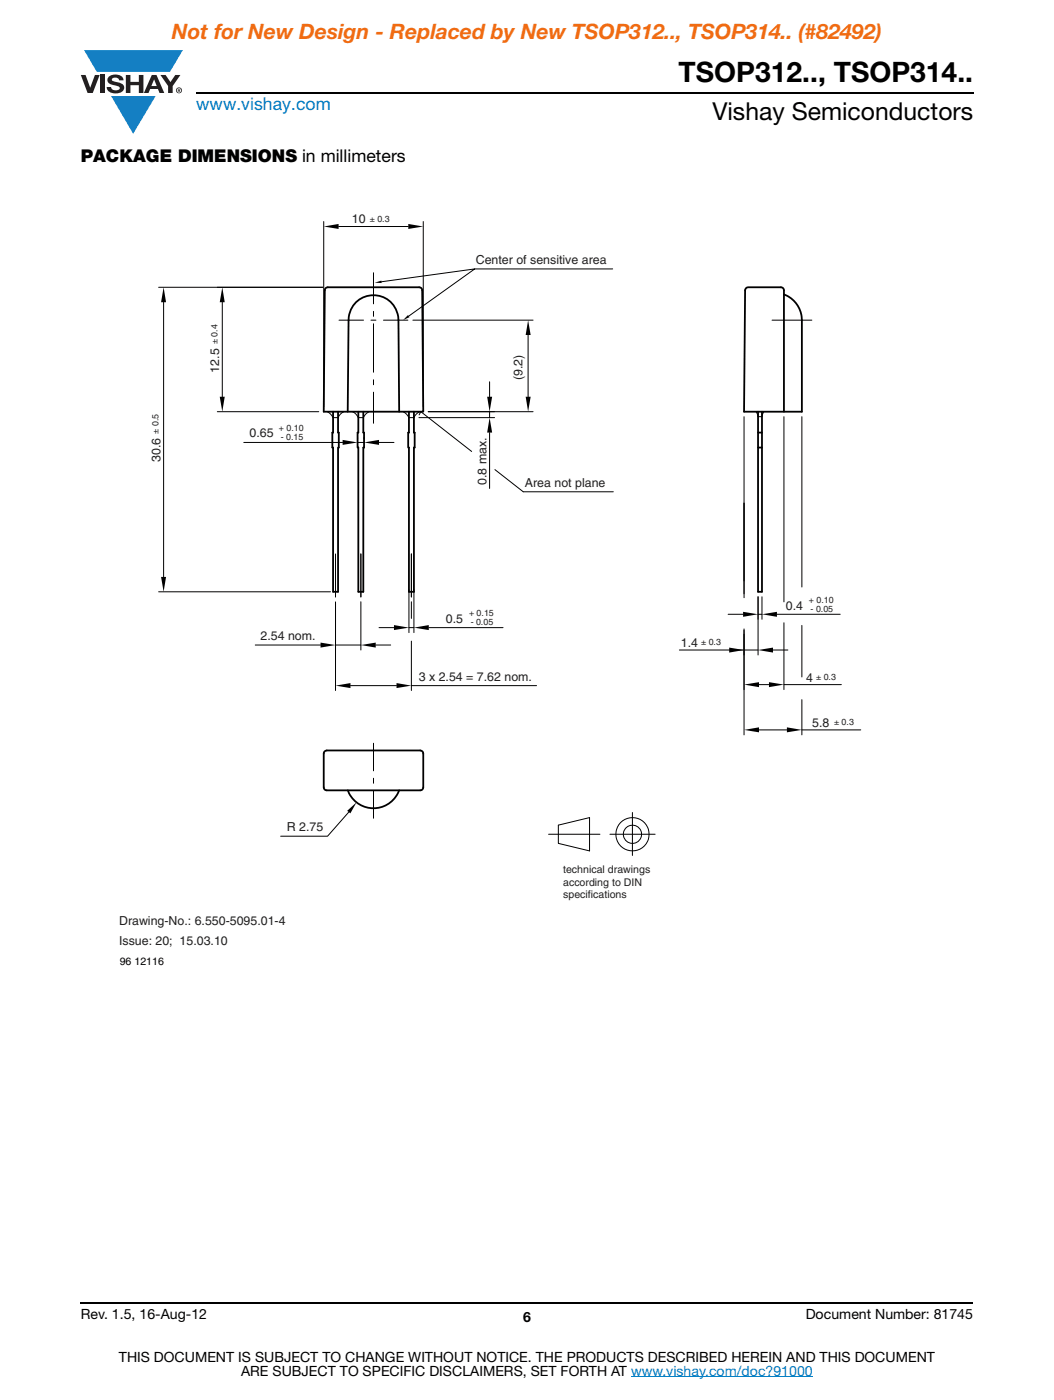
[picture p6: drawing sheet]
<svg xmlns="http://www.w3.org/2000/svg" width="210mm" height="279mm" viewBox="0 0 210 279" stroke-linecap="round" stroke-linejoin="round" font-family="sans-serif">
<g fill="#147fc3">
<path d="M16.8 10h19.7l-2.6 4.3h-1.1h-13.5z"/>
<path d="M22.2 19.2h8.9l-4.5 7.5z"/>
</g>
<g fill="#231f20">
<path d="M16.1 15h1l.9 2.5 .9-2.5h1l-1.4 3.6h-1z"/>
<path d="M20 15h.9v3.6h-.9z"/>
<path d="M21.8 15.3a2.1 2.1 0 0 1 2.7 .3l.1 .4h-.8a.79 .79 0 0 0-.7-.5 .79 .79 0 0 0-.8 .4l.2 .3 1 .2a1.08 1.08 0 0 1 1.3 1 1.08 1.08 0 0 1-1.1 1.2 1.73 1.73 0 0 1-2.4-1.2h.9a.96 .96 0 0 0 .8 .6 .96 .96 0 0 0 .9-.4 1.31 1.31 0 0 0-1.2-.6 1.03 1.03 0 0 1-1.1-.6 1.03 1.03 0 0 1 .2-1.1z"/>
<path d="M25.1 15h.9v1.3h1.7v-1.3h.9v3.6h-.9v-1.6h-1.7v1.6h-.9z"/>
<path d="M32 15h1l1 1.4 1-1.4h1l-1.6 2.2v1.4h-.9v-1.4z"/>
<path d="M30.7 15.9l.6 1.3h-1.1zM30.3 15l-1.6 3.6h.9l.4-.8h1.5l.3 .8h1l-1.6-3.6z"/>
<path d="M35.3 18a.46 .46 0 0 1 .9 0 .46 .46 0 0 1-.9 0zM35.1 18a.6 .6 0 0 0 1.2 0 .6 .6 0 0 0-1.2 0z"/>
<path d="M35.6 17.8h.2v.2h-.2zM35.5 17.7v.7h.1v-.3l.4 .3-.2-.3 .2-.2-.1-.2z"/>
</g>
<path d="M39.1 18.6h155M16.1 260h178" fill="none" stroke="#000" stroke-width=".36"/>
<path d="M125.9 274.8h36.3" fill="none" stroke="#007ec4" stroke-width=".2"/>
<path d="M23.8 42.4h148v150.6h-148z" fill="#fff"/>
<g fill="none" stroke="#000" stroke-width=".2">
<path d="M31.6 57.3h32.8M64.6 44.2v37M67.5 45.2h13.9M74.5 54.4v6.2M76.1 56.2l18.6-2.5-13.2 9.4M84.4 44.2v37M94.7 53.7h27.5M32.6 60.3v54.8M44.3 60.3v18.9M67.6 63.9h4.9M74 63.9h1M74.5 62.1v1"/>
<path d="M74.5 64.6v9.7M74.5 75.8v1M74.5 78.3v6.2M76.5 63.9h4.9M82.4 63.9h23.9M97.7 76.2v3M105.3 66.9v12.3M154 63.9h8M43.3 82.2h20.3M48.6 88.3h19.7M65.3 82.2l.7 .5 .4 .6h1a2.27 2.27 0 0 1 1.2-1.1M70.3 82.2a2.28 2.28 0 0 1 1.2 1.1h1a2.27 2.27 0 0 1 1.1-1.1"/>
<path d="M71.3 87.3v.3M71.3 88.3h1.3M72.6 87.3v.3M75.6 88.3h3M83.6 83.3h15.1M83.6 82.8l.3-.6 10.2 7.9M83.7 82.2a2.27 2.27 0 0 0-1.1 1.1h-1l-.5-.6-.7-.5M85.4 82.2h20.9M97.7 82.2v1.1M97.7 86.3v11.2M98.7 93.7l5.7 4.4h17.9M148.4 83.2v36.1"/>
<path d="M150.8 82.2l.2 .3a.65 .65 0 0 0 .3 .6 .65 .65 0 0 0 .7 0l.4-.9M156.4 83.2v36.9M160 83.2v34M31.6 118.1h34.3M66.9 110.6v8.6M72 110.5v8.7M72 110.6v8.5M81.6 117.7v8.6M82.1 110.5v8.7M82.6 117.7v8.6M151.2 119.1v11.6M152 119.1v4.5"/>
<path d="M50.9 128.7h13M66.9 128.7h5.1M66.9 120.2v17.6M69.9 136.8h9.2M72 120.1v9.6M75 128.7h2.9M75.6 125.3h3M81.6 125.3h1M82.1 127.9v9.9M82.1 120.1v3.3M82.1 136.8h24.9M85.5 125.3h14.9"/>
<path d="M135.5 129.7h12.8M145.2 122.6h3M148.4 125.5v21.2M148.4 129.7h2.8M151.2 122.6h.8M151.4 136.6h2M154.2 129.7h3M155 122.6h12.6M156.4 124.3v13.3M156.4 136.6h11.4M160 124.8v10.3M160 139.6v7.1"/>
<path d="M74.5 148.3v5.5M74.5 155.3v1M74.5 157.8v5.5M151.4 145.7h5.6M160 145.7h11.7M69.6 162.1l-4.3 4.8h-9.3M109.4 166.5h10.3M111.4 164.7l6.2-1.5v6.6l-6.2-1.5zM121.7 166.5h9M126.2 162.2v8.5"/>
<circle cx="126.2" cy="166.5" r="3.3"/>
<circle cx="126.2" cy="166.5" r="1.82"/>
</g>
<path d="M65 57.5l.4-.2h18.2a.58 .58 0 0 1 .6 .6l.2 24.3h-19.8l.2-24.3zM156.4 58.8a5.5 5.5 0 0 1 3.6 5.1v18.3h-11.6l.2-24.3a.61 .61 0 0 1 .6-.6h6.6a.58 .58 0 0 1 .6 .6v24.3M66.4 82.2v4.1h-.1v3h.1v28.8h1v-28.8h.2l-.2-7.1M69.4 82.2l.1-18.3a5 5 0 0 1 5-5 5 5 0 0 1 5 5l.1 18.3M71.5 82.2l-.2 7.1h.2v28.8h1v-28.8h.1l-.1-7.1M81.6 82.2v4.1h-.2v3h.2v28.8h1v-28.8h.1l-.1-7.1M151.2 89.3h.8M151.2 86.3h.8M152 82.2v35.9h-.8v-35.9M64.6 150.4a.61 .61 0 0 1 .6-.6h18.6a.61 .61 0 0 1 .6 .6M64.6 150.4v6.7a.58 .58 0 0 0 .6 .6h18.6a.58 .58 0 0 0 .6-.6v-6.7M69.4 157.7a5.5 5.5 0 0 0 5.1 3.6 5.5 5.5 0 0 0 5.1-3.6" fill="none" stroke="#000" stroke-width=".36"/>
<g fill="#000">
<path d="M64.6 45.2l2.9-.5v1zM74.7 56.4l1.4-.4v.5zM81.4 44.7l3 .5-3 .5zM32.6 57.3l.5 3h-1zM44.3 57.3l.5 3h-1zM43.8 79.2h1l-.5 3zM81.4 62.9l.3 .4-1.3 .6zM97.2 79.2h1l-.5 3zM104.9 79.2h1l-.5 3zM105.4 63.9l.5 3h-1zM68.3 87.8l3 .5-3 .5zM72.6 88.3l3-.5v1z"/>
<path d="M97.7 83.3l.5 3h-1zM32.1 115.1h1l-.5 3zM63.9 128.2l3 .5-3 .5zM66.9 136.8l3-.5v1zM72 128.7l3-.5v1zM78.6 124.7l3 .6-3 .4zM79.1 136.3l3 .5-3 .5zM82.6 125.3l2.9-.6v1zM145.5 129.2l2.9 .5-2.9 .5zM148.2 122.1l3 .5-3 .5zM148.4 136.6l3-.5v1zM153.4 136.1l3 .5-3 .5z"/>
<path d="M151.2 129.7l3-.5v1zM152 122.6l3-.5v1zM148.4 145.7l3-.5v1zM157 145.2l3 .5-3 .5zM69.3 161.8l1.8-1.7-1.2 2.2z"/>
</g>
<text font-size="5.6" x="135.4" y="16.4">TSOP312.., TSOP314..</text>
<text font-size="4.9" x="142.1" y="24">Vishay Semiconductors</text>
<text font-size="4.2" fill="#f06b12" x="34.3" y="7.8">Not for New Design - Replaced by New TSOP312.., TSOP314.. (#82492)</text>
<text font-size="3.5" fill="#007ec4" x="39.1" y="21.9">www.vishay.com</text>
<text font-size="3.5" x="16.1" y="32.3">PACKAGE DIMENSIONS in millimeters</text>
<g font-size="2.8">
<text x="16.1" y="263.3">Rev. 1.5, 16-Aug-12</text>
<text x="104.3" y="263.8">6</text>
<text x="160.7" y="263.3">Document Number: 81745</text>
<text x="23.7" y="271.7">THIS DOCUMENT IS SUBJECT TO CHANGE WITHOUT NOTICE. THE PRODUCTS DESCRIBED HEREIN AND THIS DOCUMENT</text>
<text x="48.1" y="274.6">ARE SUBJECT TO SPECIFIC DISCLAIMERS, SET FORTH AT www.vishay.com/doc?91000</text>
</g>
<g font-size="2.5" fill="#231f20">
<text x="70.2" y="44.6">10</text>
<text x="94.9" y="52.6">Center of sensitive area</text>
<text x="43.7" y="74.4" transform="rotate(-90 43.7 74.4)">12.5</text>
<text x="104.2" y="75.9" transform="rotate(-90 104.2 75.9)">(9.2)</text>
<text x="49.8" y="87.1">0.65</text>
<text x="32" y="92.2" transform="rotate(-90 32 92.2)">30.6</text>
<text x="97" y="96.8" transform="rotate(-90 97 96.8)">0.8 max.</text>
<text x="104.7" y="97.2">Area not plane</text>
<text x="88.9" y="124.4">0.5</text>
<text x="156.8" y="121.8">0.4</text>
<text x="52" y="127.7">2.54 nom.</text>
<text x="135.8" y="129.1">1.4</text>
<text x="83.5" y="135.8">3 x 2.54 = 7.62 nom.</text>
<text x="160.8" y="136">4</text>
<text x="162" y="145">5.8</text>
<text x="57.2" y="165.9">R 2.75</text>
<text x="23.8" y="184.6">Drawing-No.: 6.550-5095.01-4</text>
<text x="23.8" y="188.5">Issue: 20; 15.03.10</text>
</g>
<g font-size="2.1" fill="#231f20">
<text x="112.3" y="179.2">specifications</text>
<text x="112.3" y="176.8">according to DIN</text>
<text x="112.3" y="174.3">technical drawings</text>
</g>
<text font-size="2.1" x="23.9" y="192.5">96 12116</text>
<g font-size="1.8" fill="#231f20">
<text x="73.8" y="44.2">± 0.3</text>
<text x="43.4" y="68.7" transform="rotate(-90 43.4 68.7)">± 0.4</text>
<text x="31.7" y="86.6" transform="rotate(-90 31.7 86.6)">± 0.5</text>
<text x="55.6" y="86.1">+ 0.10</text>
<text x="56" y="87.8">- 0.15</text>
<text x="93.6" y="123">+ 0.15</text>
<text x="93.9" y="124.7">- 0.05</text>
<text x="161.4" y="120.4">+ 0.10</text>
<text x="161.7" y="122.1">- 0.05</text>
<text x="139.9" y="128.8">± 0.3</text>
<text x="162.8" y="135.7">± 0.3</text>
<text x="166.4" y="144.7">± 0.3</text>
</g>
</svg>
